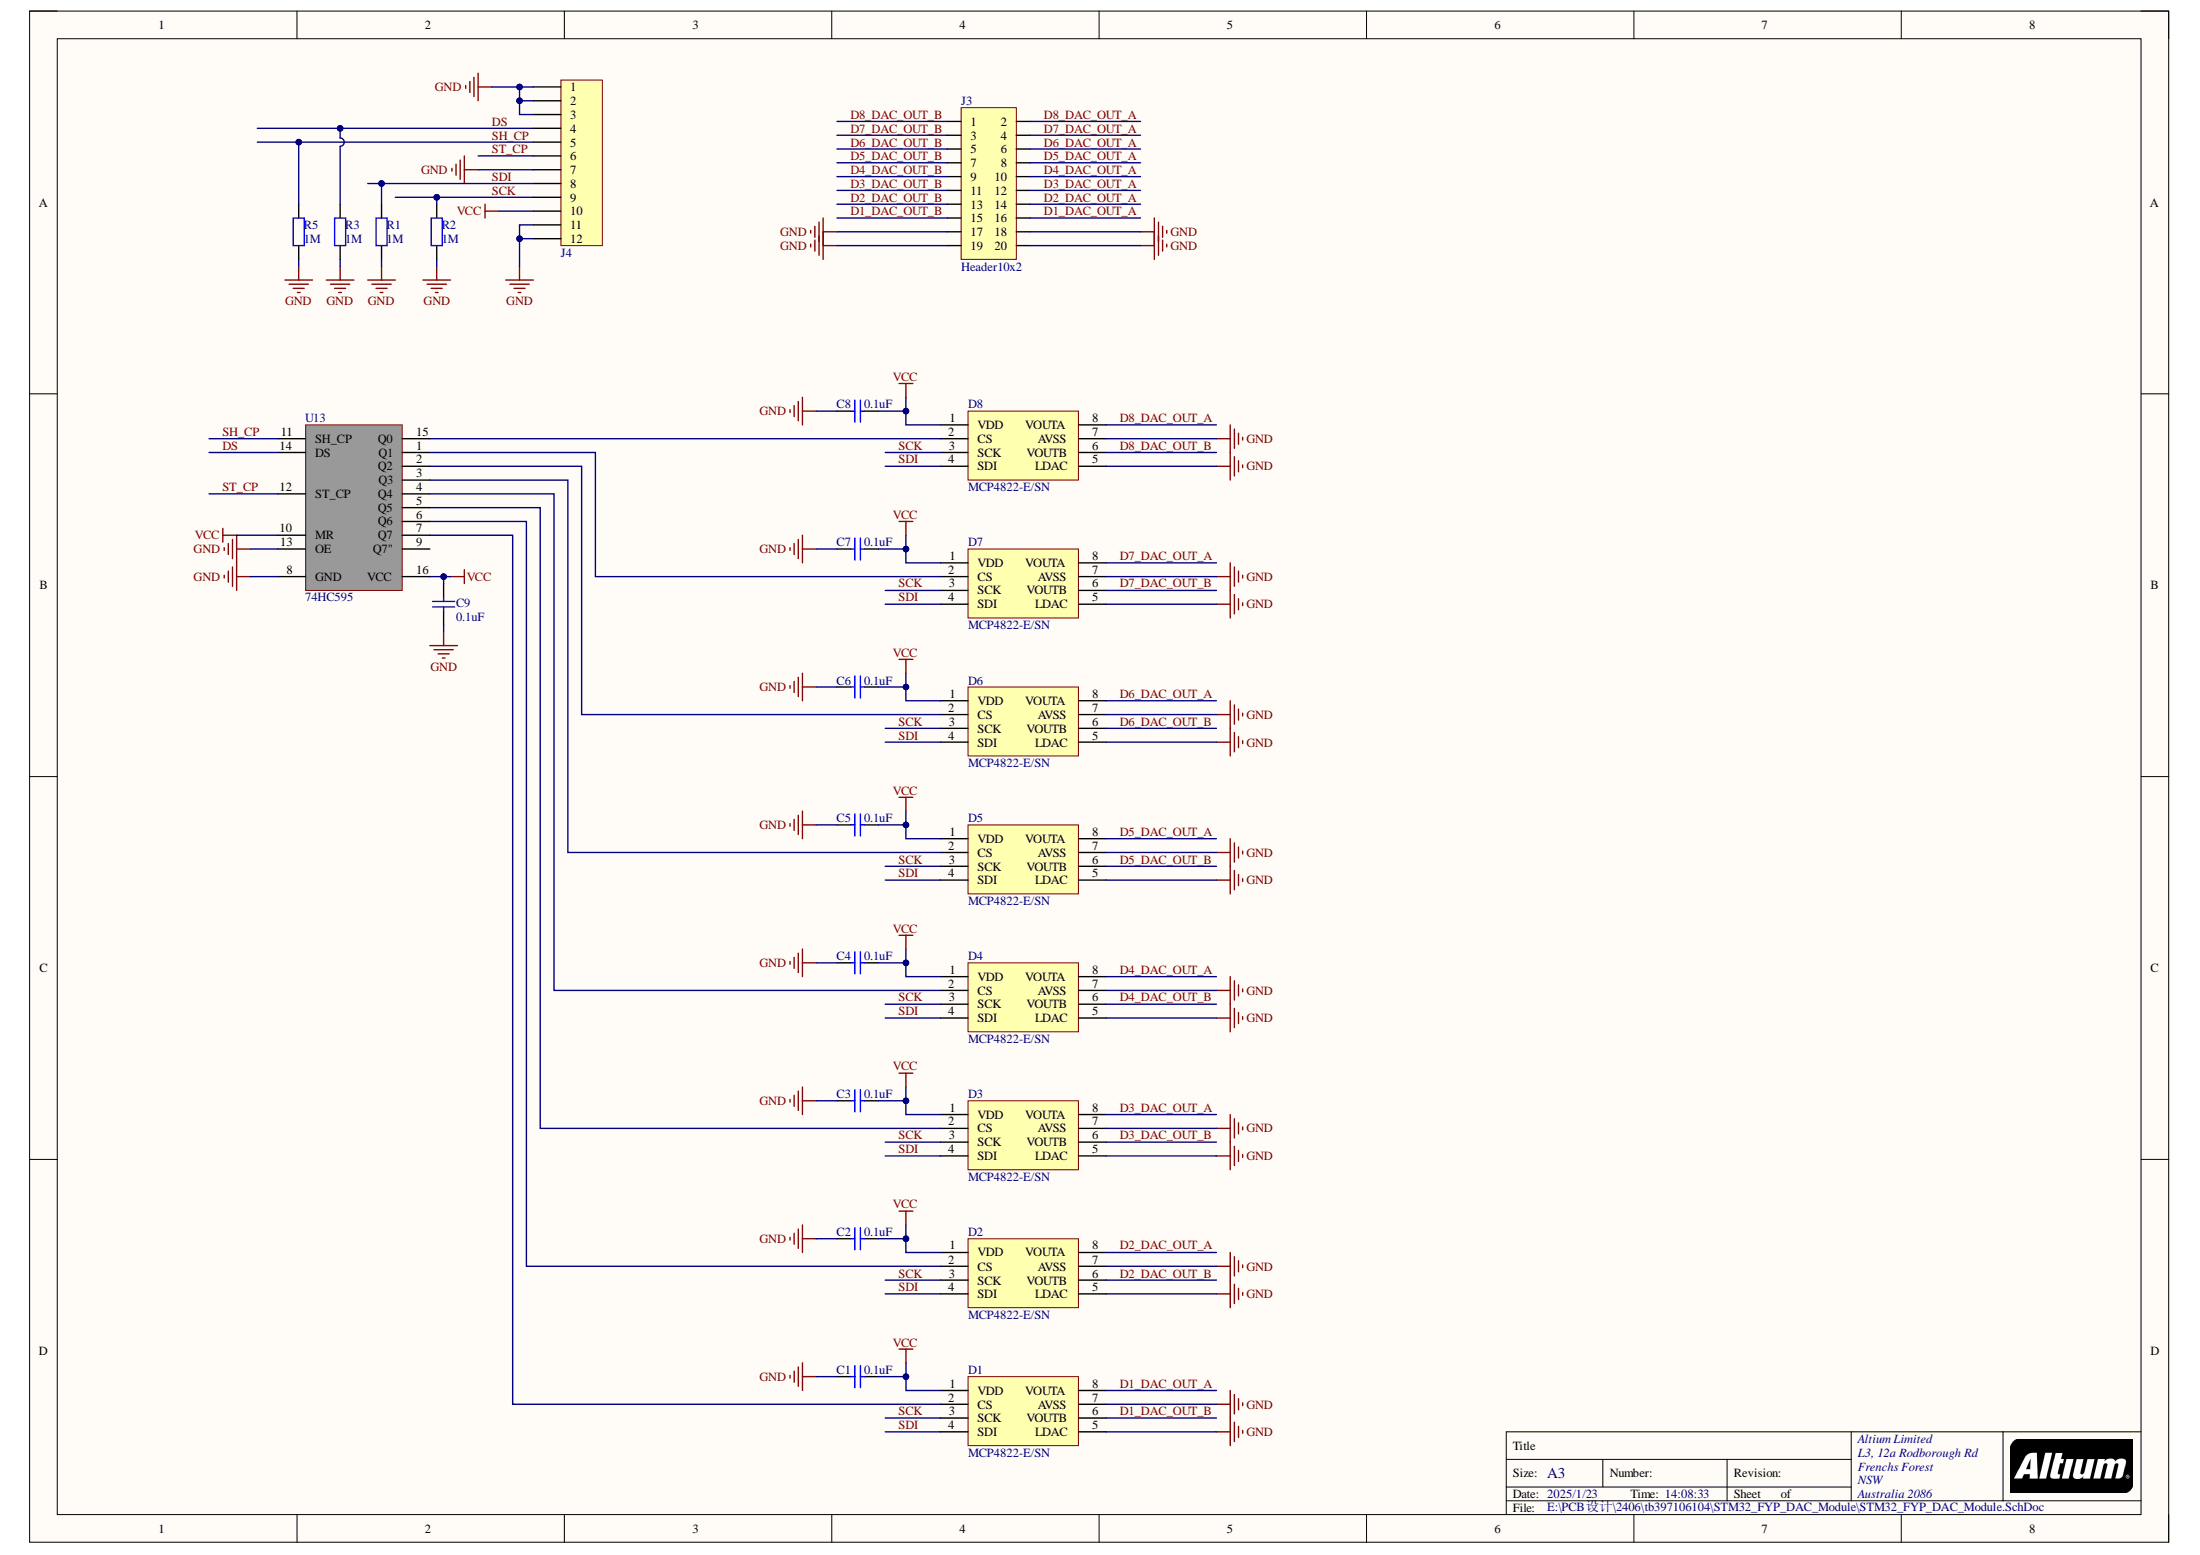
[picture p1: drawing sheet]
# Altium project STM32_FYP_DAC_Module.PrjPcb
1 sheet, 24 parts. Net scope: global (net labels, ports and power ports of the same name join across sheets).
Board file: STM32_FYP_DAC_Module.PcbDoc

## Sheet STM32_FYP_DAC_Module.SchDoc
size A3; Organization: Altium Limited; Address1: L3, 12a Rodborough Rd; Address2: Frenchs Forest; Address3: NSW; Address4: Australia 2086

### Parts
C1  0.1uF  [0805C_M]
C2  0.1uF  [0805C_M]
C3  0.1uF  [0805C_M]
C4  0.1uF  [0805C_M]
C5  0.1uF  [0805C_M]
C6  0.1uF  [0805C_M]
C7  0.1uF  [0805C_M]
C8  0.1uF  [0805C_M]
C9  0.1uF  [0805C_M]
D1  MCP4822-E/SN  [SOIC-8_150mil]
D2  MCP4822-E/SN  [SOIC-8_150mil]
D3  MCP4822-E/SN  [SOIC-8_150mil]
D4  MCP4822-E/SN  [SOIC-8_150mil]
D5  MCP4822-E/SN  [SOIC-8_150mil]
D6  MCP4822-E/SN  [SOIC-8_150mil]
D7  MCP4822-E/SN  [SOIC-8_150mil]
D8  MCP4822-E/SN  [SOIC-8_150mil]
J3  Header10x2  [10PX2-2.54 - H]
J4  Header12  [12P-2.54-H]  (value not drawn)
R1  1M  [0805R_M]
R2  1M  [0805R_M]
R3  1M  [0805R_M]
R5  1M  [0805R_M]
U13  74HC595  [SOIC-16_150mil]

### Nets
GND: C1.1 C2.1 C3.1 C4.1 C5.1 C6.1 C7.1 C8.1 C9.1 D1.5(LDAC) D1.7(AVSS) D2.5(LDAC) D2.7(AVSS) D3.5(LDAC) D3.7(AVSS) D4.5(LDAC) D4.7(AVSS) D5.5(LDAC) D5.7(AVSS) D6.5(LDAC) D6.7(AVSS) D7.5(LDAC) D7.7(AVSS) D8.5(LDAC) D8.7(AVSS) J3.17 J3.18 J3.19 J3.20 J4.1 J4.2 J4.3 J4.7 J4.11 J4.12 R1.1 R2.1 R3.1 R5.1 U13.8(GND) U13.13(OE)
VCC: C1.2 C2.2 C3.2 C4.2 C5.2 C6.2 C7.2 C8.2 C9.2 D1.1(VDD) D2.1(VDD) D3.1(VDD) D4.1(VDD) D5.1(VDD) D6.1(VDD) D7.1(VDD) D8.1(VDD) J4.10 U13.10(MR) U13.16(VCC)
D1_DAC_OUT_A: D1.8(VOUTA) J3.16
D1_DAC_OUT_B: D1.6(VOUTB) J3.15
D2_DAC_OUT_A: D2.8(VOUTA) J3.14
D2_DAC_OUT_B: D2.6(VOUTB) J3.13
D3_DAC_OUT_A: D3.8(VOUTA) J3.12
D3_DAC_OUT_B: D3.6(VOUTB) J3.11
D4_DAC_OUT_A: D4.8(VOUTA) J3.10
D4_DAC_OUT_B: D4.6(VOUTB) J3.9
D5_DAC_OUT_A: D5.8(VOUTA) J3.8
D5_DAC_OUT_B: D5.6(VOUTB) J3.7
D6_DAC_OUT_A: D6.8(VOUTA) J3.6
D6_DAC_OUT_B: D6.6(VOUTB) J3.5
D7_DAC_OUT_A: D7.8(VOUTA) J3.4
D7_DAC_OUT_B: D7.6(VOUTB) J3.3
D8_DAC_OUT_A: D8.8(VOUTA) J3.2
D8_DAC_OUT_B: D8.6(VOUTB) J3.1
DS: J4.4 R3.2 U13.14(DS)
SCK: D1.3(SCK) D2.3(SCK) D3.3(SCK) D4.3(SCK) D5.3(SCK) D6.3(SCK) D7.3(SCK) D8.3(SCK) J4.9 R2.2
SDI: D1.4(SDI) D2.4(SDI) D3.4(SDI) D4.4(SDI) D5.4(SDI) D6.4(SDI) D7.4(SDI) D8.4(SDI) J4.8 R1.2
SH_CP: J4.5 R5.2 U13.11(SH_CP)
ST_CP: J4.6 U13.12(ST_CP)
NetD1_2: D1.2(CS) U13.7(Q7)
NetD2_2: D2.2(CS) U13.6(Q6)
NetD3_2: D3.2(CS) U13.5(Q5)
NetD4_2: D4.2(CS) U13.4(Q4)
NetD5_2: D5.2(CS) U13.3(Q3)
NetD6_2: D6.2(CS) U13.2(Q2)
NetD7_2: D7.2(CS) U13.1(Q1)
NetD8_2: D8.2(CS) U13.15(Q0)

Not connected (* = marked no-connect by the designer): U13 9(Q7")
